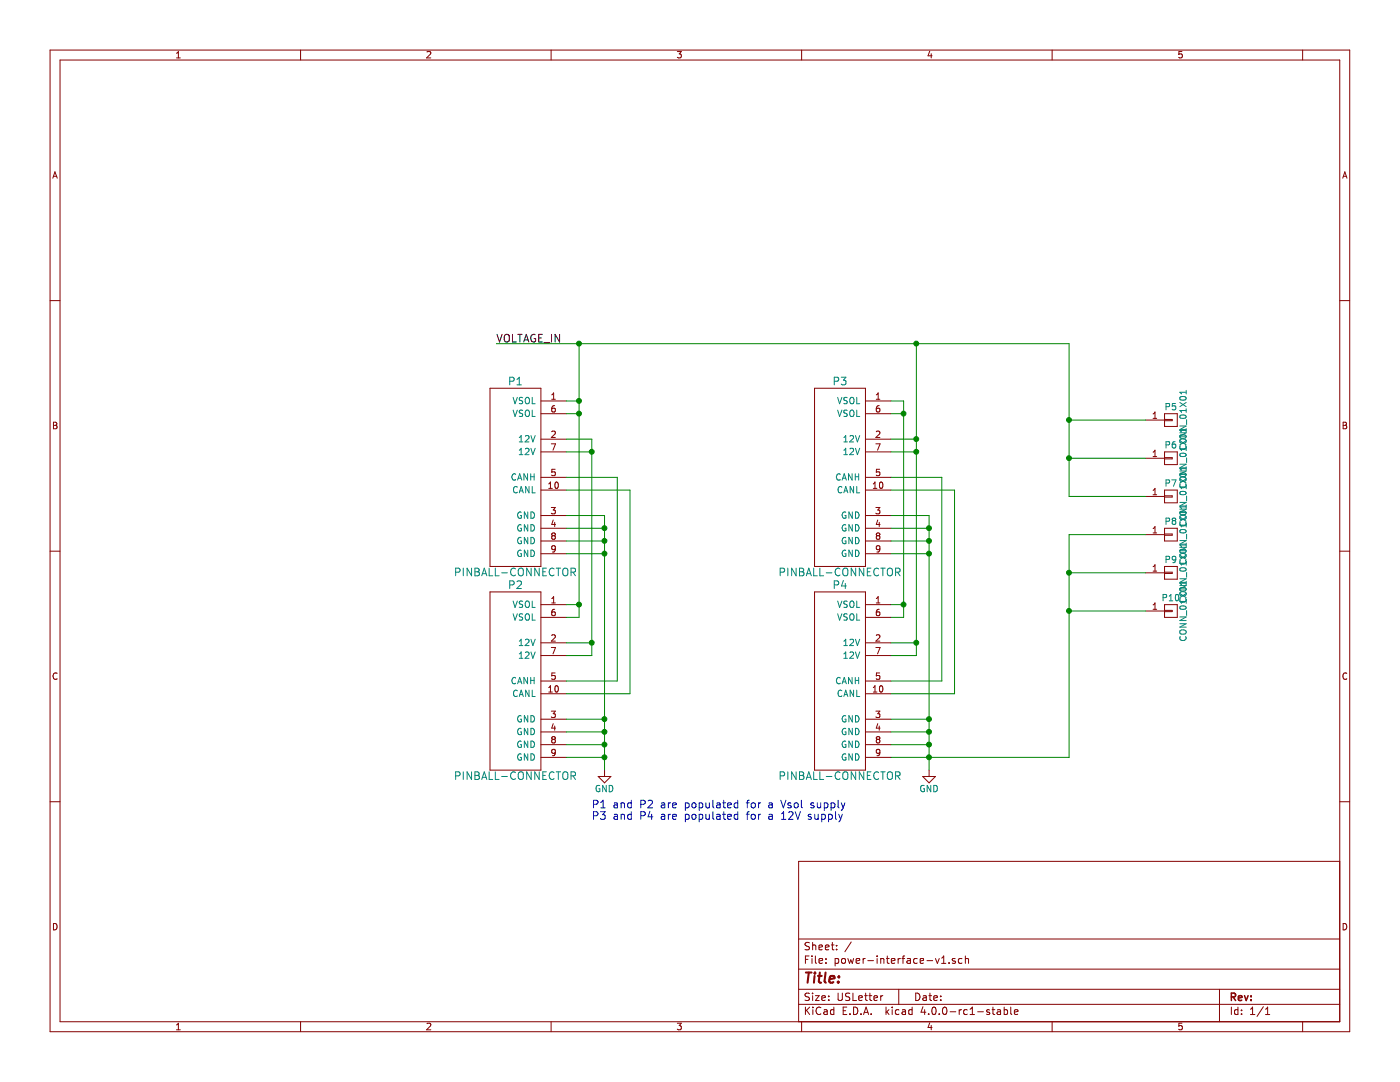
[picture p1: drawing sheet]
EESchema Schematic File Version 2
LIBS:power
LIBS:device
LIBS:transistors
LIBS:conn
LIBS:linear
LIBS:regul
LIBS:74xx
LIBS:cmos4000
LIBS:adc-dac
LIBS:memory
LIBS:xilinx
LIBS:microcontrollers
LIBS:dsp
LIBS:microchip
LIBS:analog_switches
LIBS:motorola
LIBS:texas
LIBS:intel
LIBS:audio
LIBS:interface
LIBS:digital-audio
LIBS:philips
LIBS:display
LIBS:cypress
LIBS:siliconi
LIBS:opto
LIBS:atmel
LIBS:contrib
LIBS:valves
LIBS:diypinball-parts
EELAYER 25 0
EELAYER END
$Descr USLetter 11000 8500
encoding utf-8
Sheet 1 1
Title ""
Date ""
Rev ""
Comp ""
Comment1 ""
Comment2 ""
Comment3 ""
Comment4 ""
$EndDescr
$Comp
L PINBALL-CONNECTOR P1
U 1 1
P 4050 3750
F 0 "P1" H 4050 4500 60  0000 C CNN
F 1 "PINBALL-CONNECTOR" H 4050 3000 60  0000 C CNN
F 2 "Pinball:PINBALL-CONNECTOR-V" H 4250 3800 60  0001 C CNN
F 3 "" H 4250 3800 60  0000 C CNN
	1    4050 3750
	1    0    0    -1  
$EndComp
$Comp
L PINBALL-CONNECTOR P2
U 1 1
P 4050 5350
F 0 "P2" H 4050 6100 60  0000 C CNN
F 1 "PINBALL-CONNECTOR" H 4050 4600 60  0000 C CNN
F 2 "Pinball:PINBALL-CONNECTOR-V" H 4250 5400 60  0001 C CNN
F 3 "" H 4250 5400 60  0000 C CNN
	1    4050 5350
	1    0    0    -1  
$EndComp
$Comp
L GND #PWR1
U 1 1
P 4750 6050
F 0 "#PWR1" H 4750 5800 50  0001 C CNN
F 1 "GND" H 4750 5900 50  0000 C CNN
F 2 "" H 4750 6050 60  0000 C CNN
F 3 "" H 4750 6050 60  0000 C CNN
	1    4750 6050
	1    0    0    -1  
$EndComp
Wire Wire Line
	4550 4750 4450 4750
Wire Wire Line
	4550 3150 4450 3150
Connection ~ 4550 4750
Wire Wire Line
	4550 3250 4450 3250
Connection ~ 4550 3250
Wire Wire Line
	4450 3450 4650 3450
Wire Wire Line
	4650 5050 4450 5050
Connection ~ 4650 5050
Wire Wire Line
	4650 3550 4450 3550
Connection ~ 4650 3550
Wire Wire Line
	4450 4050 4750 4050
Wire Wire Line
	4750 5950 4450 5950
Connection ~ 4750 5950
Wire Wire Line
	4750 5850 4450 5850
Connection ~ 4750 5850
Wire Wire Line
	4750 5750 4450 5750
Connection ~ 4750 5750
Wire Wire Line
	4750 5650 4450 5650
Connection ~ 4750 5650
Wire Wire Line
	4750 4350 4450 4350
Connection ~ 4750 4350
Wire Wire Line
	4750 4250 4450 4250
Connection ~ 4750 4250
Wire Wire Line
	4450 4150 4750 4150
Connection ~ 4750 4150
Wire Wire Line
	4450 3750 4850 3750
Wire Wire Line
	4450 3850 4950 3850
Wire Wire Line
	4750 4050 4750 6050
Wire Wire Line
	4450 5450 4950 5450
Wire Wire Line
	4950 5450 4950 3850
Wire Wire Line
	4450 5350 4850 5350
Wire Wire Line
	4850 5350 4850 3750
Wire Wire Line
	4550 2700 4550 4850
Wire Wire Line
	4550 4850 4450 4850
Wire Wire Line
	4650 3450 4650 5150
Wire Wire Line
	4650 5150 4450 5150
$Comp
L PINBALL-CONNECTOR P3
U 1 1
P 6600 3750
F 0 "P3" H 6600 4500 60  0000 C CNN
F 1 "PINBALL-CONNECTOR" H 6600 3000 60  0000 C CNN
F 2 "Pinball:PINBALL-CONNECTOR-V" H 6800 3800 60  0001 C CNN
F 3 "" H 6800 3800 60  0000 C CNN
	1    6600 3750
	1    0    0    -1  
$EndComp
$Comp
L PINBALL-CONNECTOR P4
U 1 1
P 6600 5350
F 0 "P4" H 6600 6100 60  0000 C CNN
F 1 "PINBALL-CONNECTOR" H 6600 4600 60  0000 C CNN
F 2 "Pinball:PINBALL-CONNECTOR-V" H 6800 5400 60  0001 C CNN
F 3 "" H 6800 5400 60  0000 C CNN
	1    6600 5350
	1    0    0    -1  
$EndComp
$Comp
L GND #PWR2
U 1 1
P 7300 6050
F 0 "#PWR2" H 7300 5800 50  0001 C CNN
F 1 "GND" H 7300 5900 50  0000 C CNN
F 2 "" H 7300 6050 60  0000 C CNN
F 3 "" H 7300 6050 60  0000 C CNN
	1    7300 6050
	1    0    0    -1  
$EndComp
Wire Wire Line
	7100 4750 7000 4750
Wire Wire Line
	7100 3150 7000 3150
Connection ~ 7100 4750
Wire Wire Line
	7100 3250 7000 3250
Connection ~ 7100 3250
Wire Wire Line
	7000 3450 7200 3450
Wire Wire Line
	7200 5050 7000 5050
Connection ~ 7200 5050
Wire Wire Line
	7200 3550 7000 3550
Connection ~ 7200 3550
Wire Wire Line
	7000 4050 7300 4050
Wire Wire Line
	7000 5950 8400 5950
Connection ~ 7300 5950
Wire Wire Line
	7300 5850 7000 5850
Connection ~ 7300 5850
Wire Wire Line
	7300 5750 7000 5750
Connection ~ 7300 5750
Wire Wire Line
	7300 5650 7000 5650
Connection ~ 7300 5650
Wire Wire Line
	7300 4350 7000 4350
Connection ~ 7300 4350
Wire Wire Line
	7300 4250 7000 4250
Connection ~ 7300 4250
Wire Wire Line
	7000 4150 7300 4150
Connection ~ 7300 4150
Wire Wire Line
	7000 3750 7400 3750
Wire Wire Line
	7000 3850 7500 3850
Wire Wire Line
	7300 4050 7300 6050
Wire Wire Line
	7000 5450 7500 5450
Wire Wire Line
	7500 5450 7500 3850
Wire Wire Line
	7000 5350 7400 5350
Wire Wire Line
	7400 5350 7400 3750
Wire Wire Line
	7100 3150 7100 4850
Wire Wire Line
	7100 4850 7000 4850
Wire Wire Line
	7200 2700 7200 5150
Wire Wire Line
	7200 5150 7000 5150
Text Notes 4650 6450 0    60   ~ 0
P1 and P2 are populated for a Vsol supply\nP3 and P4 are populated for a 12V supply
Text Label 3900 2700 0    60   ~ 0
VOLTAGE_IN
Wire Wire Line
	3900 2700 8400 2700
Connection ~ 7200 3450
Connection ~ 4550 2700
Connection ~ 4550 3150
$Comp
L CONN_01X01 P5
U 1 1
P 9200 3300
F 0 "P5" H 9200 3400 50  0000 C CNN
F 1 "CONN_01X01" V 9300 3300 50  0000 C CNN
F 2 "Pinball:PSU-HOLE" H 9200 3300 60  0001 C CNN
F 3 "" H 9200 3300 60  0000 C CNN
	1    9200 3300
	1    0    0    -1  
$EndComp
$Comp
L CONN_01X01 P6
U 1 1
P 9200 3600
F 0 "P6" H 9200 3700 50  0000 C CNN
F 1 "CONN_01X01" V 9300 3600 50  0000 C CNN
F 2 "Pinball:PSU-HOLE" H 9200 3600 60  0001 C CNN
F 3 "" H 9200 3600 60  0000 C CNN
	1    9200 3600
	1    0    0    -1  
$EndComp
$Comp
L CONN_01X01 P7
U 1 1
P 9200 3900
F 0 "P7" H 9200 4000 50  0000 C CNN
F 1 "CONN_01X01" V 9300 3900 50  0000 C CNN
F 2 "Pinball:PSU-HOLE" H 9200 3900 60  0001 C CNN
F 3 "" H 9200 3900 60  0000 C CNN
	1    9200 3900
	1    0    0    -1  
$EndComp
$Comp
L CONN_01X01 P8
U 1 1
P 9200 4200
F 0 "P8" H 9200 4300 50  0000 C CNN
F 1 "CONN_01X01" V 9300 4200 50  0000 C CNN
F 2 "Pinball:PSU-HOLE" H 9200 4200 60  0001 C CNN
F 3 "" H 9200 4200 60  0000 C CNN
	1    9200 4200
	1    0    0    -1  
$EndComp
$Comp
L CONN_01X01 P9
U 1 1
P 9200 4500
F 0 "P9" H 9200 4600 50  0000 C CNN
F 1 "CONN_01X01" V 9300 4500 50  0000 C CNN
F 2 "Pinball:PSU-HOLE" H 9200 4500 60  0001 C CNN
F 3 "" H 9200 4500 60  0000 C CNN
	1    9200 4500
	1    0    0    -1  
$EndComp
$Comp
L CONN_01X01 P10
U 1 1
P 9200 4800
F 0 "P10" H 9200 4900 50  0000 C CNN
F 1 "CONN_01X01" V 9300 4800 50  0000 C CNN
F 2 "Pinball:PSU-HOLE" H 9200 4800 60  0001 C CNN
F 3 "" H 9200 4800 60  0000 C CNN
	1    9200 4800
	1    0    0    -1  
$EndComp
Wire Wire Line
	9000 3900 8400 3900
Wire Wire Line
	8400 3900 8400 2700
Connection ~ 7200 2700
Wire Wire Line
	9000 3600 8400 3600
Connection ~ 8400 3600
Wire Wire Line
	9000 3300 8400 3300
Connection ~ 8400 3300
Wire Wire Line
	9000 4200 8400 4200
Wire Wire Line
	8400 4200 8400 5950
Wire Wire Line
	9000 4500 8400 4500
Connection ~ 8400 4500
Wire Wire Line
	9000 4800 8400 4800
Connection ~ 8400 4800
$EndSCHEMATC
